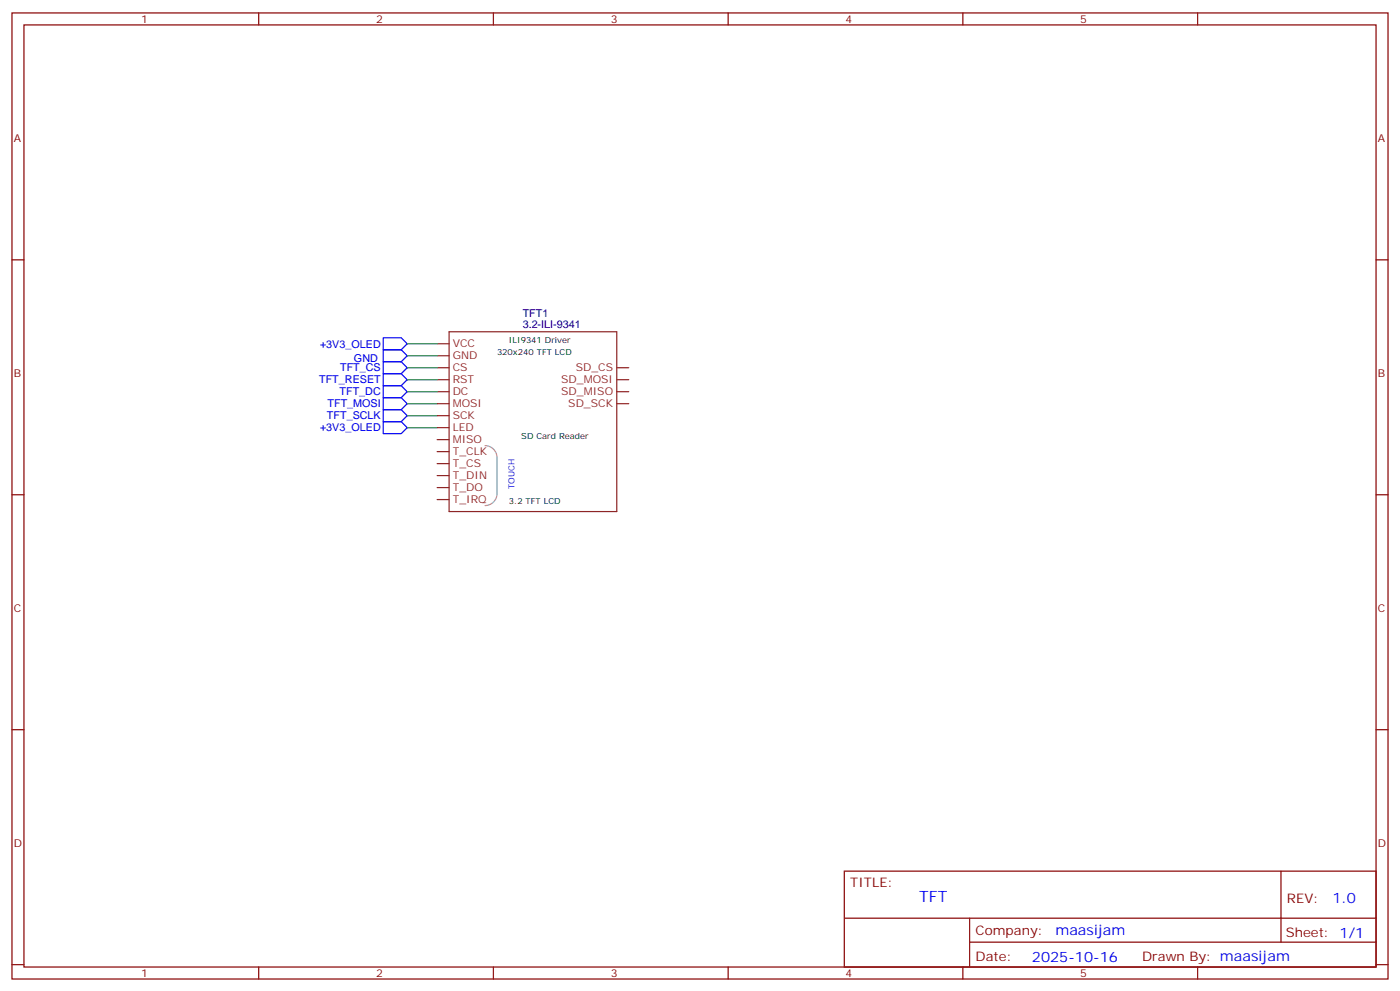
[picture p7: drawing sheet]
<svg xmlns="http://www.w3.org/2000/svg" width="412mm" height="292mm" viewBox="0 0 412 292" stroke-linecap="round" stroke-linejoin="round" font-family="sans-serif">
<g fill="none" stroke="#870000" stroke-width=".35">
<path d="M3.5 3.8h405.4v284.3h-405.4zM7.1 7.3h398.2v277.3h-398.2zM76.2 3.8v3.5M145.3 3.8v3.5M214.5 3.8v3.5M283.6 3.8v3.5M352.8 3.8v3.5M3.5 76.5h3.6M405.3 76.5h3.6M3.5 145.6h3.6M405.3 145.6h3.6M3.5 214.8h3.6"/>
<path d="M405.3 214.8h3.6M248.7 256.4h156.6v28.2h-156.6zM377.3 256.4v20.9M248.7 270.2h156.5M285.6 277.3h119.6M285.6 270.2v14.2M3.5 283.9h3.6M76.2 284.6v3.5M145.3 284.6v3.5M214.5 284.6v3.5M283.6 284.6v3.5M352.8 284.6v3.5"/>
<path d="M405.3 283.9h3.6"/>
</g>
<g fill="none" stroke="#8c2424" stroke-width=".35">
<path d="M132.3 97.6h49.4v53h-49.4zM128.8 118.8h3.5M128.8 115.3h3.5M128.8 111.8h3.5M128.8 108.2h3.5M128.8 104.7h3.5M128.8 101.2h3.5M181.7 118.8h3.5M181.7 115.3h3.5M181.7 111.8h3.5M181.7 108.2h3.5M128.8 129.4h3.5"/>
<path d="M128.8 125.9h3.5M128.8 122.3h3.5M128.8 140h3.5M128.8 136.5h3.5M128.8 132.9h3.5M128.8 147h3.5M128.8 143.5h3.5"/>
</g>
<path d="M142.9 131.2a3.5 3.5 0 0 1 3.5 3.5v10.6a3.5 3.5 0 0 1-3.5 3.5" fill="none" stroke="#999" stroke-width=".35"/>
<path d="M112.9 99.4h5.3l1.7 1.8-1.7 1.7h-5.3zM112.9 102.9h5.3l1.7 1.8-1.7 1.8h-5.3zM112.9 106.5h5.3l1.7 1.7-1.7 1.8h-5.3zM112.9 110h5.3l1.7 1.8-1.7 1.7h-5.3zM112.9 113.5h5.3l1.7 1.8-1.7 1.8h-5.3zM112.9 117.1h5.3l1.7 1.7-1.7 1.8h-5.3zM112.9 120.6h5.3l1.7 1.7-1.7 1.8h-5.3zM112.9 124.1h5.3l1.7 1.8-1.7 1.7h-5.3z" fill="none" stroke="#00f" stroke-width=".35"/>
<path d="M119.9 101.2h8.9M119.9 104.7h8.9M119.9 108.2h8.9M119.9 111.8h8.9M119.9 115.3h8.9M119.9 118.8h8.9M119.9 122.3h8.9M119.9 125.9h8.9" fill="none" stroke="#008700" stroke-width=".35"/>
<text font-size="4.6" fill="#00f" x="270.8" y="265.4">TFT</text>
<g font-size="4.2" fill="#00f">
<text x="392.5" y="265.7">1.0</text>
<text x="310.9" y="275.2">maasijam</text>
<text x="304" y="283">2025-10-16</text>
</g>
<g font-size="3.9" fill="#800">
<text x="250.5" y="261">TITLE:</text>
<text x="379.1" y="265.7">REV:</text>
<text x="287.4" y="275.2">Company:</text>
<text x="378.7" y="275.8">Sheet: 1/1</text>
<text x="287.4" y="282.9">Date:</text>
<text x="336.4" y="282.9">Drawn By: maasijam</text>
</g>
<g font-size="3.2" fill="#800">
<text x="41.6" y="6.8">1</text>
<text x="110.8" y="6.8">2</text>
<text x="179.9" y="6.8">3</text>
<text x="249.1" y="6.8">4</text>
<text x="318.2" y="6.8">5</text>
<text x="4.1" y="41.9">A</text>
<text x="405.9" y="41.9">A</text>
<text x="4.1" y="111.1">B</text>
<text x="405.9" y="111.1">B</text>
<text x="4.1" y="180.2">C</text>
<text x="405.9" y="180.2">C</text>
<text x="4.1" y="249.3">D</text>
<text x="405.9" y="249.3">D</text>
<text x="41.6" y="287.6">1</text>
<text x="110.8" y="287.6">2</text>
<text x="179.9" y="287.6">3</text>
<text x="249.1" y="287.6">4</text>
<text x="318.2" y="287.6">5</text>
</g>
<g font-size="3.2" fill="#000080">
<text x="154" y="93.4">TFT1</text>
<text x="154" y="96.6">3.2-ILI-9341</text>
</g>
<g font-size="3.2" fill="#00f">
<text x="94.3" y="102.3">+3V3_OLED</text>
<text x="104.3" y="106.5">GND</text>
<text x="94" y="112.9">TFT_RESET</text>
<text x="100.2" y="109.3">TFT_CS</text>
<text x="96.5" y="119.9">TFT_MOSI</text>
<text x="100" y="116.4">TFT_DC</text>
<text x="96.3" y="123.4">TFT_SCLK</text>
<text x="94.3" y="127">+3V3_OLED</text>
</g>
<g font-size="3.2" fill="#8d2323">
<text x="133.3" y="105.8">GND</text>
<text x="133.3" y="102.2">VCC</text>
<text x="133.3" y="112.8">RST</text>
<text x="133.3" y="109.3">CS</text>
<text x="165.3" y="112.8">SD_MOSI</text>
<text x="169.6" y="109.3">SD_CS</text>
<text x="133.3" y="119.9">MOSI</text>
<text x="133.3" y="116.3">DC</text>
<text x="165.3" y="116.3">SD_MISO</text>
<text x="167.4" y="119.9">SD_SCK</text>
<text x="133.3" y="123.4">SCK</text>
<text x="133.3" y="130.5">MISO</text>
<text x="133.3" y="126.9">LED</text>
<text x="133.3" y="137.5">T_CS</text>
<text x="133.3" y="134">T_CLK</text>
<text x="133.3" y="141">T_DIN</text>
<text x="133.3" y="148.1">T_IRQ</text>
<text x="133.3" y="144.6">T_DO</text>
</g>
<g font-size="2.5">
<text x="149.9" y="100.9">ILI9341 Driver</text>
<text x="146.4" y="104.4">320x240 TFT LCD</text>
<text x="153.6" y="129.1">SD Card Reader</text>
<text x="149.9" y="148.5">3.2 TFT LCD</text>
</g>
<text font-size="2.5" fill="#00f" x="151.6" y="143.9" transform="rotate(-90 151.6 143.9)">TOUCH</text>
</svg>
